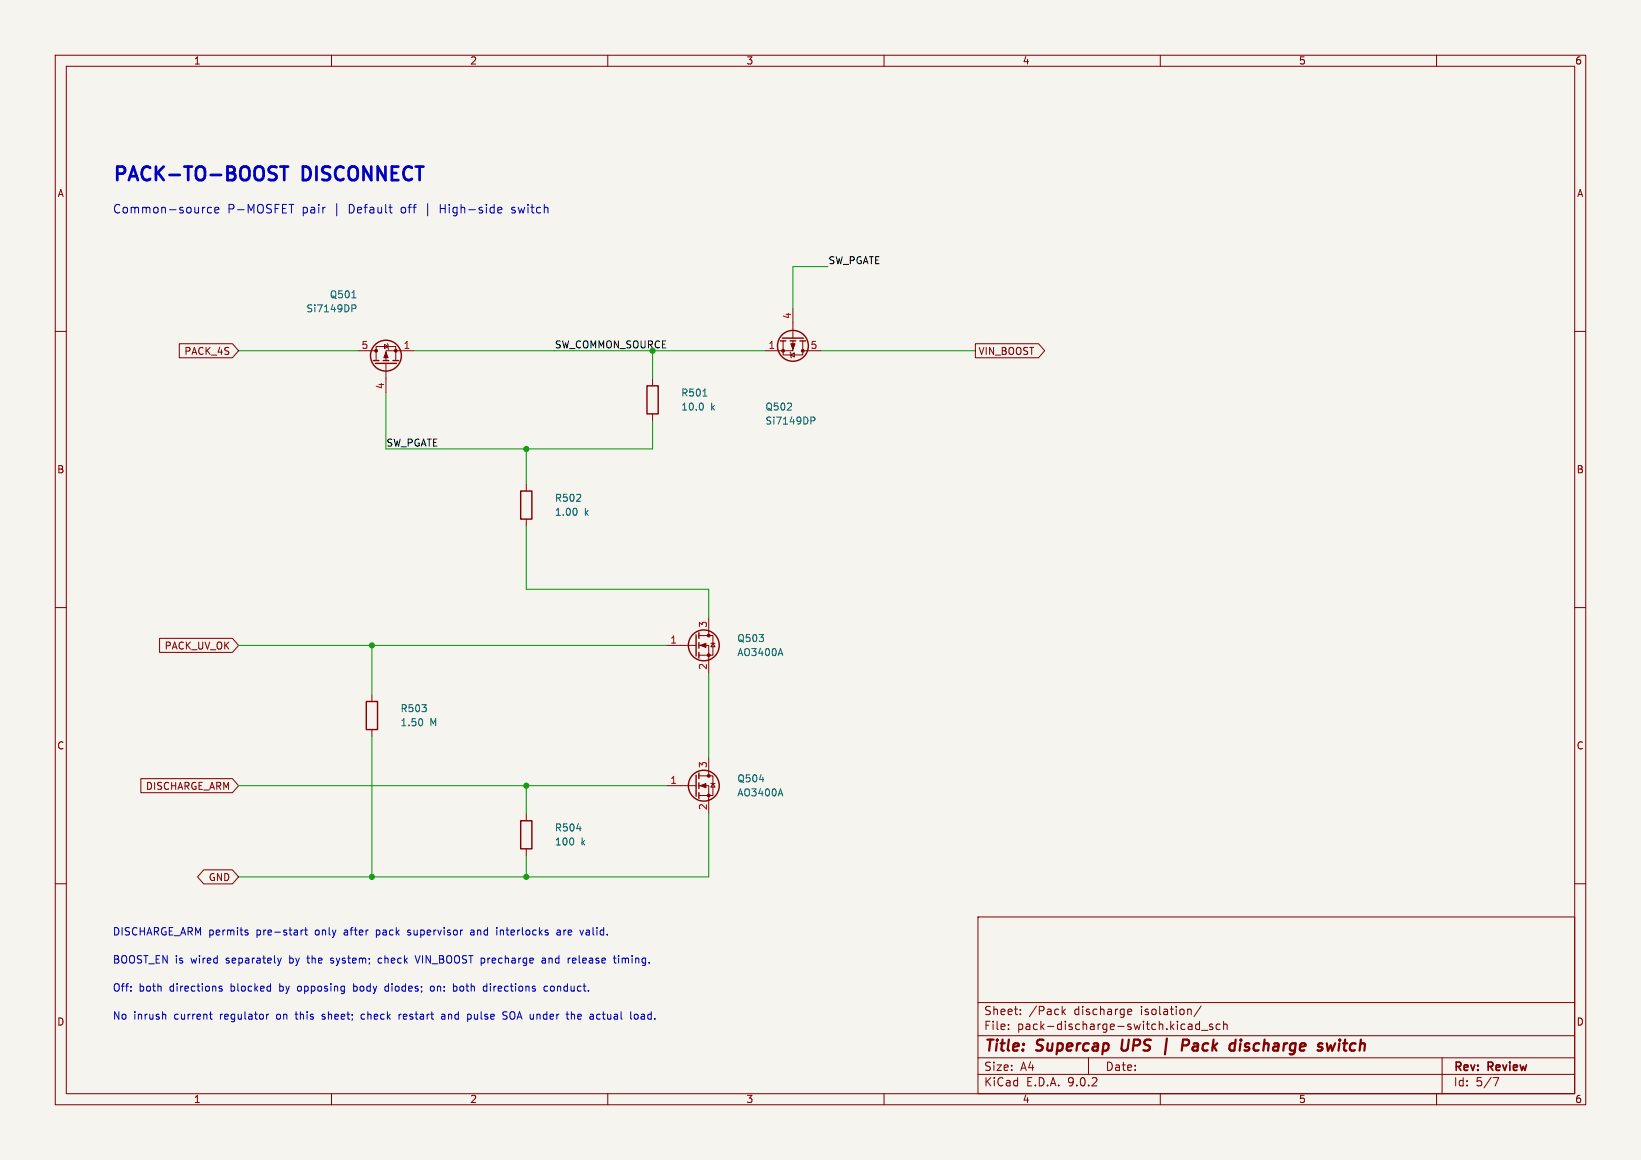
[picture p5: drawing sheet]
(kicad_sch (version 20250114) (generator "eeschema")
(paper "A4")
(title_block (title "Supercap UPS | Pack discharge switch") (rev "Review"))
(lib_symbols (symbol "Device:R"
  (pin_numbers (hide yes))
  (pin_names
   (offset 0))
  (exclude_from_sim no)
  (in_bom yes)
  (on_board yes)
  (property "Reference" "R" (at 2.032 0 90) (effects (font (size 1.27 1.27))))
  (property "Value" "R" (at 0 0 90) (effects (font (size 1.27 1.27))))
  (property "Footprint" "" (at -1.778 0 90) (effects (font (size 1.27 1.27)) (hide yes)))
  (property "Datasheet" "~" (at 0 0 0) (effects (font (size 1.27 1.27)) (hide yes)))
  (property "Description" "Resistor" (at 0 0 0) (effects (font (size 1.27 1.27)) (hide yes)))
  (symbol "R_0_1"
   (rectangle (start -1.016 -2.54) (end 1.016 2.54) (stroke (width 0.254) (type default)) (fill (type none))))
  (symbol "R_1_1"
   (pin passive line (at 0 3.81 270) (length 1.27) (name "~" (effects (font (size 1.27 1.27)))) (number "1" (effects (font (size 1.27 1.27)))))
   (pin passive line (at 0 -3.81 90) (length 1.27) (name "~" (effects (font (size 1.27 1.27)))) (number "2" (effects (font (size 1.27 1.27))))))
  (embedded_fonts no)) (symbol "Transistor_FET:Q_NMOS_GSD"
  (pin_names
   (offset 0) (hide yes))
  (exclude_from_sim no)
  (in_bom yes)
  (on_board yes)
  (property "Reference" "Q" (at 5.08 1.905 0) (effects (font (size 1.27 1.27)) (justify left)))
  (property "Value" "Q_NMOS_GSD" (at 5.08 0 0) (effects (font (size 1.27 1.27)) (justify left)))
  (property "Footprint" "" (at 5.08 2.54 0) (effects (font (size 1.27 1.27)) (hide yes)))
  (property "Datasheet" "~" (at 0 0 0) (effects (font (size 1.27 1.27)) (hide yes)))
  (property "Description" "N-MOSFET transistor, gate/source/drain" (at 0 0 0) (effects (font (size 1.27 1.27)) (hide yes)))
  (symbol "Q_NMOS_GSD_0_1"
   (polyline (pts (xy 0.254 1.905) (xy 0.254 -1.905)) (stroke (width 0.254) (type default)) (fill (type none)))
   (polyline (pts (xy 0.254 0) (xy -2.54 0)) (stroke (width 0) (type default)) (fill (type none)))
   (polyline (pts (xy 0.762 2.286) (xy 0.762 1.27)) (stroke (width 0.254) (type default)) (fill (type none)))
   (polyline (pts (xy 0.762 0.508) (xy 0.762 -0.508)) (stroke (width 0.254) (type default)) (fill (type none)))
   (polyline (pts (xy 0.762 -1.27) (xy 0.762 -2.286)) (stroke (width 0.254) (type default)) (fill (type none)))
   (polyline (pts (xy 0.762 -1.778) (xy 3.302 -1.778) (xy 3.302 1.778) (xy 0.762 1.778)) (stroke (width 0) (type default)) (fill (type none)))
   (polyline (pts (xy 1.016 0) (xy 2.032 0.381) (xy 2.032 -0.381) (xy 1.016 0)) (stroke (width 0) (type default)) (fill (type outline)))
   (circle (center 1.651 0) (radius 2.794) (stroke (width 0.254) (type default)) (fill (type none)))
   (polyline (pts (xy 2.54 2.54) (xy 2.54 1.778)) (stroke (width 0) (type default)) (fill (type none)))
   (circle (center 2.54 1.778) (radius 0.254) (stroke (width 0) (type default)) (fill (type outline)))
   (circle (center 2.54 -1.778) (radius 0.254) (stroke (width 0) (type default)) (fill (type outline)))
   (polyline (pts (xy 2.54 -2.54) (xy 2.54 0) (xy 0.762 0)) (stroke (width 0) (type default)) (fill (type none)))
   (polyline (pts (xy 2.921 0.381) (xy 3.683 0.381)) (stroke (width 0) (type default)) (fill (type none)))
   (polyline (pts (xy 3.302 0.381) (xy 2.921 -0.254) (xy 3.683 -0.254) (xy 3.302 0.381)) (stroke (width 0) (type default)) (fill (type none))))
  (symbol "Q_NMOS_GSD_1_1"
   (pin input line (at -5.08 0 0) (length 2.54) (name "G" (effects (font (size 1.27 1.27)))) (number "1" (effects (font (size 1.27 1.27)))))
   (pin passive line (at 2.54 5.08 270) (length 2.54) (name "D" (effects (font (size 1.27 1.27)))) (number "3" (effects (font (size 1.27 1.27)))))
   (pin passive line (at 2.54 -5.08 90) (length 2.54) (name "S" (effects (font (size 1.27 1.27)))) (number "2" (effects (font (size 1.27 1.27))))))
  (embedded_fonts no)) (symbol "UPS_Disconnect:Si7149DP"
  (pin_names (hide yes))
  (exclude_from_sim no)
  (in_bom yes)
  (on_board yes)
  (property "Reference" "Q" (at 5.08 1.905 0) (effects (font (size 1.27 1.27)) (justify left)))
  (property "Value" "Si7149DP" (at 5.08 0 0) (effects (font (size 1.27 1.27)) (justify left)))
  (property "Footprint" "Package_SO:PowerPAK_SO-8_Single" (at 5.08 -1.905 0) (effects (font (size 1.27 1.27)
    (italic yes)) (justify left) (hide yes)))
  (property "Datasheet" "https://www.vishay.com/docs/68934/si7149dp.pdf" (at 5.08 -3.81 0) (effects (font (size 1.27 1.27)) (justify left) (hide yes)))
  (property "Description" "P-channel 30 V MOSFET, PowerPAK SO-8" (at 0 0 0) (effects (font (size 1.27 1.27)) (hide yes)))
  (symbol "Si7149DP_0_1"
   (polyline (pts (xy 0.254 1.905) (xy 0.254 -1.905)) (stroke (width 0.254) (type default)) (fill (type none)))
   (polyline (pts (xy 0.254 0) (xy -2.54 0)) (stroke (width 0) (type default)) (fill (type none)))
   (polyline (pts (xy 0.762 2.286) (xy 0.762 1.27)) (stroke (width 0.254) (type default)) (fill (type none)))
   (polyline (pts (xy 0.762 1.778) (xy 3.302 1.778) (xy 3.302 -1.778) (xy 0.762 -1.778)) (stroke (width 0) (type default)) (fill (type none)))
   (polyline (pts (xy 0.762 0.508) (xy 0.762 -0.508)) (stroke (width 0.254) (type default)) (fill (type none)))
   (polyline (pts (xy 0.762 -1.27) (xy 0.762 -2.286)) (stroke (width 0.254) (type default)) (fill (type none)))
   (circle (center 1.651 0) (radius 2.794) (stroke (width 0.254) (type default)) (fill (type none)))
   (polyline (pts (xy 2.286 0) (xy 1.27 0.381) (xy 1.27 -0.381) (xy 2.286 0)) (stroke (width 0) (type default)) (fill (type outline)))
   (polyline (pts (xy 2.54 2.54) (xy 2.54 1.778)) (stroke (width 0) (type default)) (fill (type none)))
   (circle (center 2.54 1.778) (radius 0.254) (stroke (width 0) (type default)) (fill (type outline)))
   (circle (center 2.54 -1.778) (radius 0.254) (stroke (width 0) (type default)) (fill (type outline)))
   (polyline (pts (xy 2.54 -2.54) (xy 2.54 0) (xy 0.762 0)) (stroke (width 0) (type default)) (fill (type none)))
   (polyline (pts (xy 2.794 -0.508) (xy 2.921 -0.381) (xy 3.683 -0.381) (xy 3.81 -0.254)) (stroke (width 0) (type default)) (fill (type none)))
   (polyline (pts (xy 3.302 -0.381) (xy 2.921 0.254) (xy 3.683 0.254) (xy 3.302 -0.381)) (stroke (width 0) (type default)) (fill (type none))))
  (symbol "Si7149DP_1_1"
   (pin input line (at -5.08 0 0) (length 2.54) (name "G" (effects (font (size 1.27 1.27)))) (number "4" (effects (font (size 1.27 1.27)))))
   (pin passive line (at 2.54 5.08 270) (length 2.54) (name "D" (effects (font (size 1.27 1.27)))) (number "5" (effects (font (size 1.27 1.27)))))
   (pin passive line (at 2.54 -5.08 90) (length 2.54) (name "S" (effects (font (size 1.27 1.27)))) (number "1" (effects (font (size 1.27 1.27)))))
   (pin passive line (at 2.54 -5.08 90) (length 2.54) (hide yes) (name "S" (effects (font (size 1.27 1.27)))) (number "2" (effects (font (size 1.27 1.27)))))
   (pin passive line (at 2.54 -5.08 90) (length 2.54) (hide yes) (name "S" (effects (font (size 1.27 1.27)))) (number "3" (effects (font (size 1.27 1.27))))))
  (embedded_fonts no)))
(text "PACK-TO-BOOST DISCONNECT" (at 20.3200 31.7500 0) (effects (font (size 2.45 2.45) (bold yes)) (justify left)))
(text "Common-source P-MOSFET pair | Default off | High-side switch" (at 20.3200 38.1000 0) (effects (font (size 1.55 1.55) ) (justify left)))
(symbol (lib_id "UPS_Disconnect:Si7149DP") (at 69.8500 66.0400 90) (unit 1) (in_bom yes) (on_board yes) (dnp no) (property "Reference" "Q501" (at 64.7700 53.3400 90) (effects (font (size 1.27 1.27)) (justify left) )) (property "Value" "Si7149DP" (at 64.7700 55.8800 90) (effects (font (size 1.27 1.27)) (justify left) )) (property "Footprint" "Package_SO:PowerPAK_SO-8_Single" (at 69.8500 66.0400 90) (effects (font (size 1.27 1.27)) (justify left) (hide yes))) (pin "1") (pin "2") (pin "3") (pin "4") (pin "5"))
(symbol (lib_id "UPS_Disconnect:Si7149DP") (at 143.5100 60.9600 270) (unit 1) (in_bom yes) (on_board yes) (dnp no) (property "Reference" "Q502" (at 138.4300 73.6600 90) (effects (font (size 1.27 1.27)) (justify left) )) (property "Value" "Si7149DP" (at 138.4300 76.2000 90) (effects (font (size 1.27 1.27)) (justify left) )) (property "Footprint" "Package_SO:PowerPAK_SO-8_Single" (at 143.5100 60.9600 90) (effects (font (size 1.27 1.27)) (justify left) (hide yes))) (pin "1") (pin "2") (pin "3") (pin "4") (pin "5"))
(wire (pts (xy 43.1800 63.5000) (xy 64.7700 63.5000)) (stroke (width 0) (type default)))
(global_label "PACK_4S" (shape input) (at 43.1800 63.5000 0) (effects (font (size 1.27 1.27)) (justify right)) (property "Intersheetrefs" "${INTERSHEET_REFS}" (at 43.1800 63.5000 0) (effects (font (size 1.27 1.27)) (hide yes))))
(wire (pts (xy 74.9300 63.5000) (xy 100.3300 63.5000)) (stroke (width 0) (type default)))
(wire (pts (xy 100.3300 63.5000) (xy 118.1100 63.5000)) (stroke (width 0) (type default)))
(wire (pts (xy 118.1100 63.5000) (xy 138.4300 63.5000)) (stroke (width 0) (type default)))
(wire (pts (xy 148.5900 63.5000) (xy 176.5300 63.5000)) (stroke (width 0) (type default)))
(global_label "VIN_BOOST" (shape output) (at 176.5300 63.5000 180) (effects (font (size 1.27 1.27)) (justify left)) (property "Intersheetrefs" "${INTERSHEET_REFS}" (at 176.5300 63.5000 0) (effects (font (size 1.27 1.27)) (hide yes))))
(label "SW_COMMON_SOURCE"  (at 100.3300 63.5000 0) (effects (font (size 1.27 1.27)) (justify left bottom)) )
(wire (pts (xy 69.8500 71.1200) (xy 69.8500 81.2800)) (stroke (width 0) (type default)))
(wire (pts (xy 69.8500 81.2800) (xy 95.2500 81.2800)) (stroke (width 0) (type default)))
(wire (pts (xy 95.2500 81.2800) (xy 118.1100 81.2800)) (stroke (width 0) (type default)))
(label "SW_PGATE"  (at 69.8500 81.2800 0) (effects (font (size 1.27 1.27)) (justify left bottom)) )
(wire (pts (xy 143.5100 55.8800) (xy 143.5100 48.2600)) (stroke (width 0) (type default)))
(wire (pts (xy 143.5100 48.2600) (xy 149.8600 48.2600)) (stroke (width 0) (type default)))
(label "SW_PGATE"  (at 149.8600 48.2600 180) (effects (font (size 1.27 1.27)) (justify left bottom)) )
(symbol (lib_id "Device:R") (at 118.1100 72.3900 0) (unit 1) (in_bom yes) (on_board yes) (dnp no) (property "Reference" "R501" (at 123.1900 71.1200 0) (effects (font (size 1.27 1.27)) (justify left) )) (property "Value" "10.0 k" (at 123.1900 73.6600 0) (effects (font (size 1.27 1.27)) (justify left) )) (pin "1") (pin "2"))
(wire (pts (xy 118.1100 63.5000) (xy 118.1100 68.5800)) (stroke (width 0) (type default)))
(wire (pts (xy 118.1100 76.2000) (xy 118.1100 81.2800)) (stroke (width 0) (type default)))
(junction (at 118.1100 63.5000) (diameter 0) (color 0 0 0 0))
(wire (pts (xy 95.2500 81.2800) (xy 95.2500 87.6300)) (stroke (width 0) (type default)))
(junction (at 95.2500 81.2800) (diameter 0) (color 0 0 0 0))
(symbol (lib_id "Device:R") (at 95.2500 91.4400 0) (unit 1) (in_bom yes) (on_board yes) (dnp no) (property "Reference" "R502" (at 100.3300 90.1700 0) (effects (font (size 1.27 1.27)) (justify left) )) (property "Value" "1.00 k" (at 100.3300 92.7100 0) (effects (font (size 1.27 1.27)) (justify left) )) (pin "1") (pin "2"))
(wire (pts (xy 95.2500 95.2500) (xy 95.2500 106.6800)) (stroke (width 0) (type default)))
(wire (pts (xy 95.2500 106.6800) (xy 128.2700 106.6800)) (stroke (width 0) (type default)))
(wire (pts (xy 128.2700 106.6800) (xy 128.2700 111.7600)) (stroke (width 0) (type default)))
(symbol (lib_id "Transistor_FET:Q_NMOS_GSD") (at 125.7300 116.8400 0) (unit 1) (in_bom yes) (on_board yes) (dnp no) (property "Reference" "Q503" (at 133.3500 115.5700 0) (effects (font (size 1.27 1.27)) (justify left) )) (property "Value" "AO3400A" (at 133.3500 118.1100 0) (effects (font (size 1.27 1.27)) (justify left) )) (property "Footprint" "Package_TO_SOT_SMD:SOT-23" (at 125.7300 116.8400 0) (effects (font (size 1.27 1.27)) (justify left) (hide yes))) (pin "1") (pin "2") (pin "3"))
(symbol (lib_id "Transistor_FET:Q_NMOS_GSD") (at 125.7300 142.2400 0) (unit 1) (in_bom yes) (on_board yes) (dnp no) (property "Reference" "Q504" (at 133.3500 140.9700 0) (effects (font (size 1.27 1.27)) (justify left) )) (property "Value" "AO3400A" (at 133.3500 143.5100 0) (effects (font (size 1.27 1.27)) (justify left) )) (property "Footprint" "Package_TO_SOT_SMD:SOT-23" (at 125.7300 142.2400 0) (effects (font (size 1.27 1.27)) (justify left) (hide yes))) (pin "1") (pin "2") (pin "3"))
(wire (pts (xy 128.2700 121.9200) (xy 128.2700 137.1600)) (stroke (width 0) (type default)))
(wire (pts (xy 128.2700 147.3200) (xy 128.2700 158.7500)) (stroke (width 0) (type default)))
(wire (pts (xy 128.2700 158.7500) (xy 95.2500 158.7500)) (stroke (width 0) (type default)))
(wire (pts (xy 95.2500 158.7500) (xy 67.3100 158.7500)) (stroke (width 0) (type default)))
(wire (pts (xy 67.3100 158.7500) (xy 43.1800 158.7500)) (stroke (width 0) (type default)))
(global_label "GND" (shape bidirectional) (at 43.1800 158.7500 0) (effects (font (size 1.27 1.27)) (justify right)) (property "Intersheetrefs" "${INTERSHEET_REFS}" (at 43.1800 158.7500 0) (effects (font (size 1.27 1.27)) (hide yes))))
(wire (pts (xy 43.1800 116.8400) (xy 67.3100 116.8400)) (stroke (width 0) (type default)))
(wire (pts (xy 67.3100 116.8400) (xy 120.6500 116.8400)) (stroke (width 0) (type default)))
(global_label "PACK_UV_OK" (shape input) (at 43.1800 116.8400 0) (effects (font (size 1.27 1.27)) (justify right)) (property "Intersheetrefs" "${INTERSHEET_REFS}" (at 43.1800 116.8400 0) (effects (font (size 1.27 1.27)) (hide yes))))
(wire (pts (xy 43.1800 142.2400) (xy 95.2500 142.2400)) (stroke (width 0) (type default)))
(wire (pts (xy 95.2500 142.2400) (xy 120.6500 142.2400)) (stroke (width 0) (type default)))
(global_label "DISCHARGE_ARM" (shape input) (at 43.1800 142.2400 0) (effects (font (size 1.27 1.27)) (justify right)) (property "Intersheetrefs" "${INTERSHEET_REFS}" (at 43.1800 142.2400 0) (effects (font (size 1.27 1.27)) (hide yes))))
(symbol (lib_id "Device:R") (at 67.3100 129.5400 0) (unit 1) (in_bom yes) (on_board yes) (dnp no) (property "Reference" "R503" (at 72.3900 128.2700 0) (effects (font (size 1.27 1.27)) (justify left) )) (property "Value" "1.50 M" (at 72.3900 130.8100 0) (effects (font (size 1.27 1.27)) (justify left) )) (pin "1") (pin "2"))
(wire (pts (xy 67.3100 116.8400) (xy 67.3100 125.7300)) (stroke (width 0) (type default)))
(wire (pts (xy 67.3100 133.3500) (xy 67.3100 158.7500)) (stroke (width 0) (type default)))
(symbol (lib_id "Device:R") (at 95.2500 151.1300 0) (unit 1) (in_bom yes) (on_board yes) (dnp no) (property "Reference" "R504" (at 100.3300 149.8600 0) (effects (font (size 1.27 1.27)) (justify left) )) (property "Value" "100 k" (at 100.3300 152.4000 0) (effects (font (size 1.27 1.27)) (justify left) )) (pin "1") (pin "2"))
(wire (pts (xy 95.2500 142.2400) (xy 95.2500 147.3200)) (stroke (width 0) (type default)))
(wire (pts (xy 95.2500 154.9400) (xy 95.2500 158.7500)) (stroke (width 0) (type default)))
(junction (at 67.3100 116.8400) (diameter 0) (color 0 0 0 0))
(junction (at 95.2500 142.2400) (diameter 0) (color 0 0 0 0))
(junction (at 67.3100 158.7500) (diameter 0) (color 0 0 0 0))
(junction (at 95.2500 158.7500) (diameter 0) (color 0 0 0 0))
(text "DISCHARGE_ARM permits pre-start only after pack supervisor and interlocks are valid." (at 20.3200 168.9100 0) (effects (font (size 1.35 1.35) ) (justify left)))
(text "BOOST_EN is wired separately by the system; check VIN_BOOST precharge and release timing." (at 20.3200 173.9900 0) (effects (font (size 1.35 1.35) ) (justify left)))
(text "Off: both directions blocked by opposing body diodes; on: both directions conduct." (at 20.3200 179.0700 0) (effects (font (size 1.35 1.35) ) (justify left)))
(text "No inrush current regulator on this sheet; check restart and pulse SOA under the actual load." (at 20.3200 184.1500 0) (effects (font (size 1.35 1.35) ) (justify left))))
